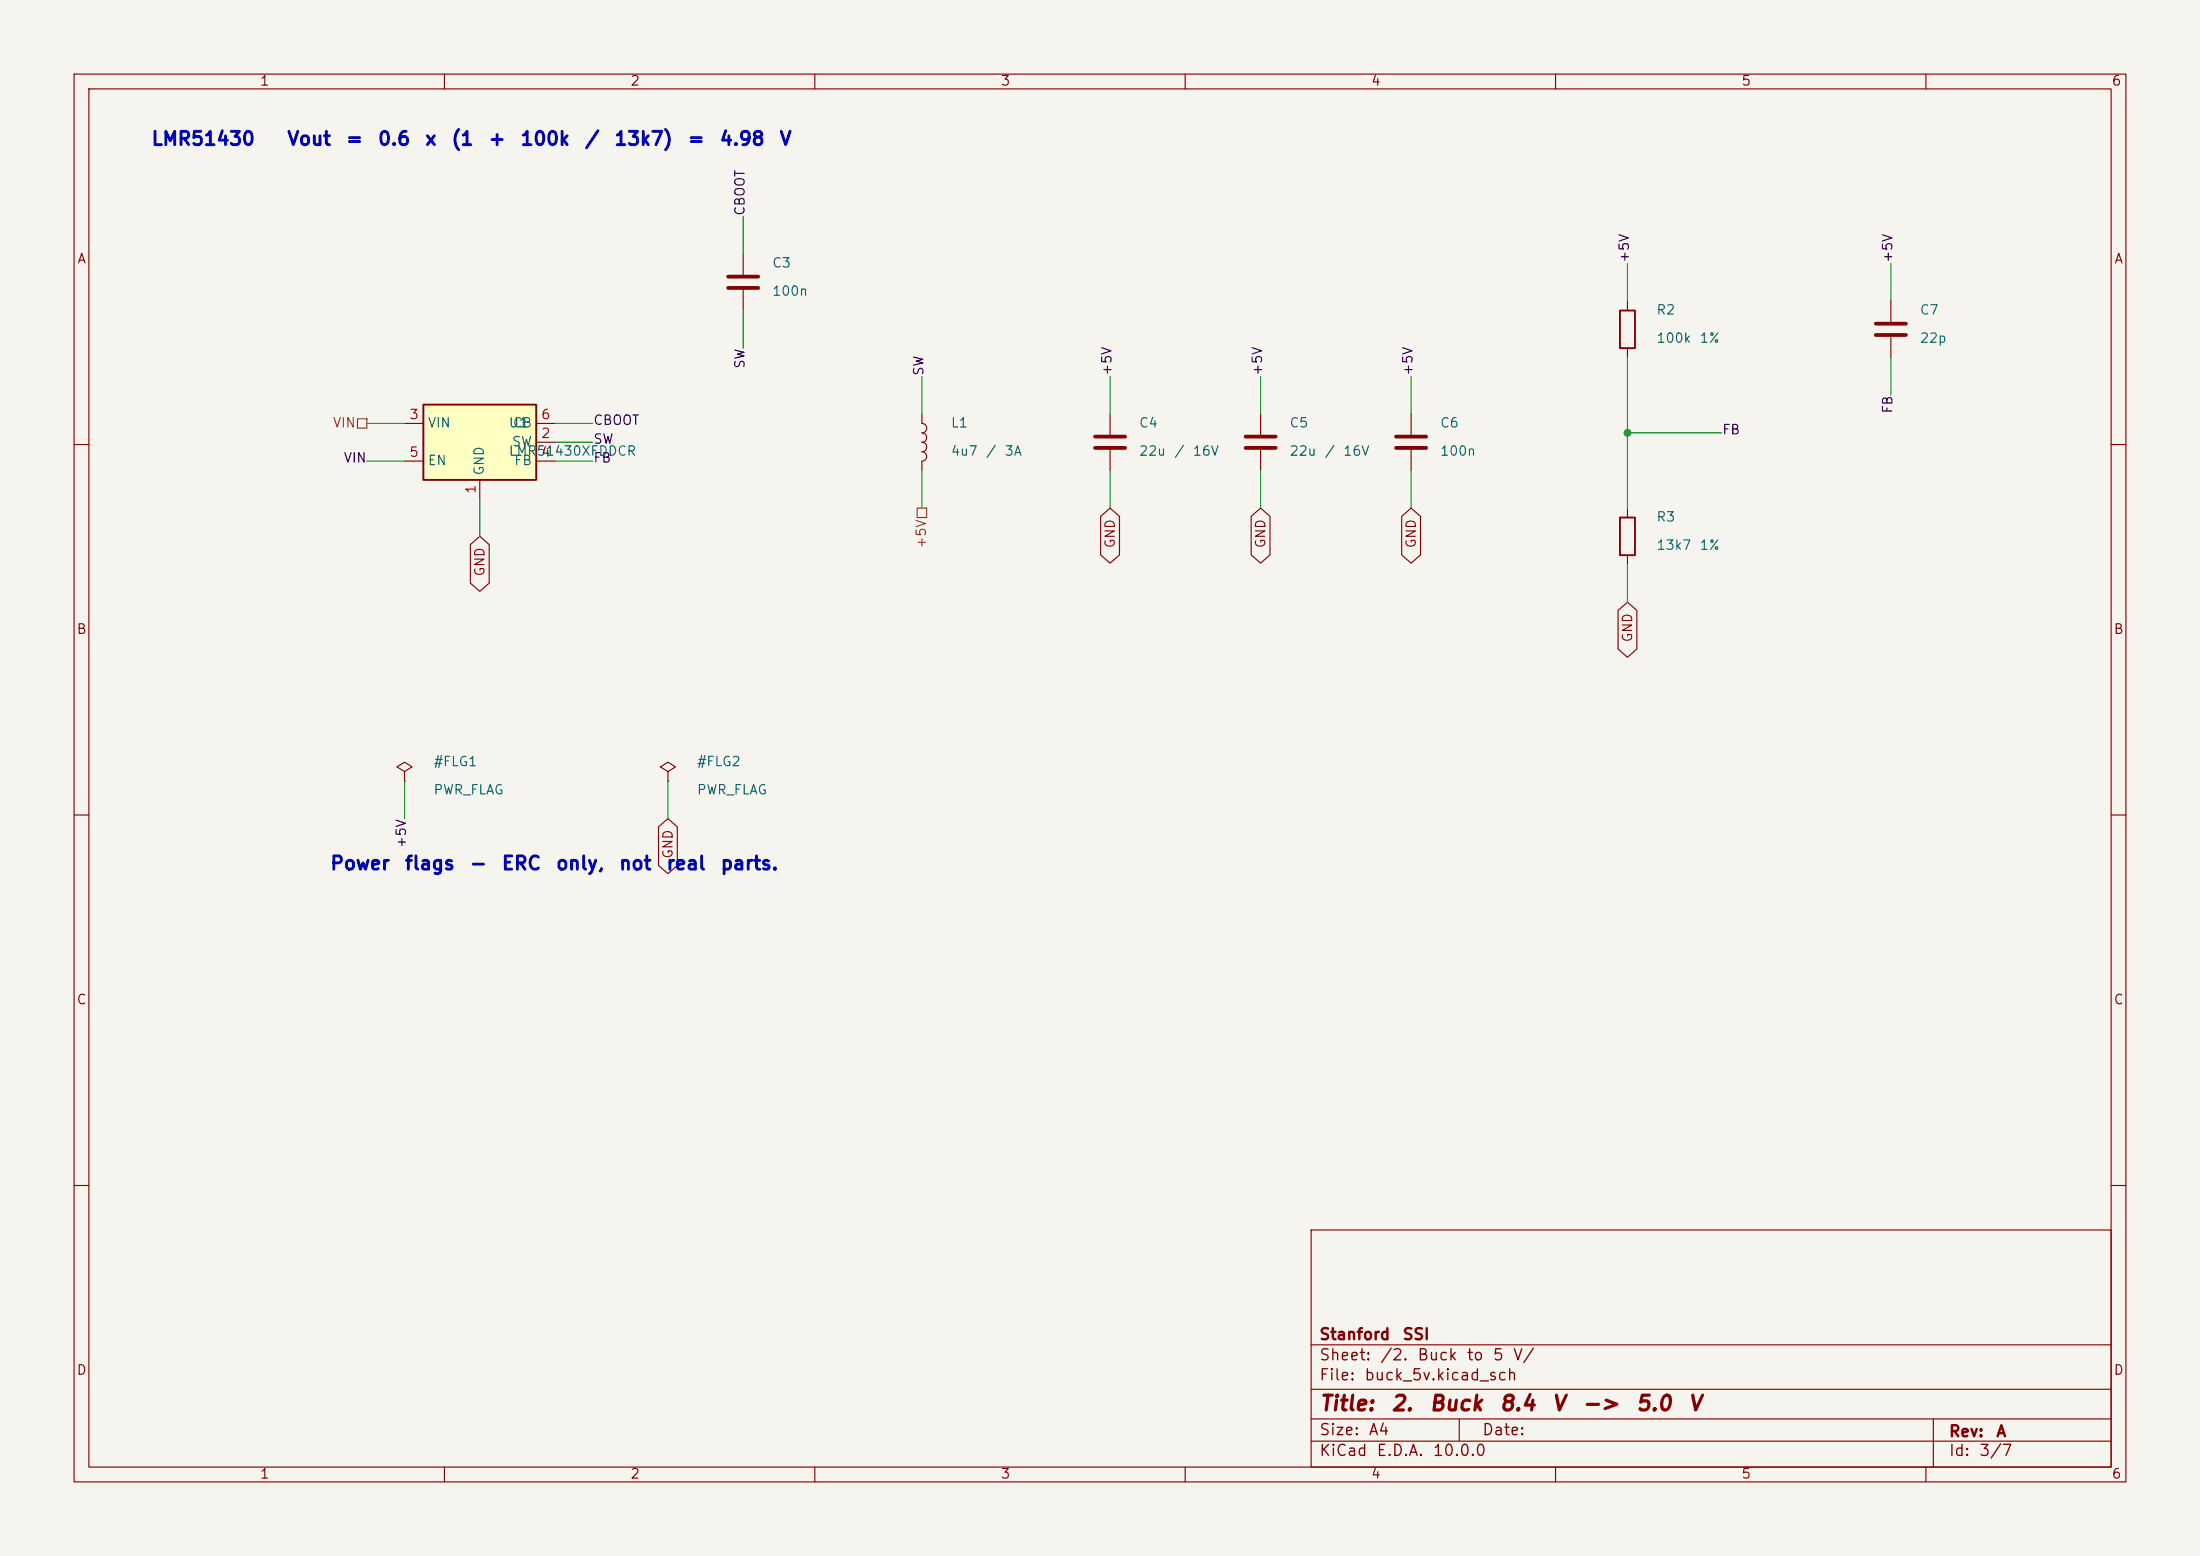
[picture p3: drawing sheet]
<svg xmlns="http://www.w3.org/2000/svg" width="297mm" height="210mm" viewBox="0 0 297 210" stroke-linecap="round" stroke-linejoin="round" font-family="sans-serif">
<path d="M0 0h297v210h-297z" fill="#f5f4ef" stroke="#f5f4ef" stroke-width=".14"/>
<g fill="none" stroke="#840000" stroke-width=".15">
<path d="M10 10h277v190h-277zM12 12h273v186h-273zM60 10v2M110 10v2M160 10v2M210 10v2M260 10v2M219.7 40.6v1.3M219.7 47v1.3M10 60h2M219.7 68.6v1.3M219.7 74.9v1.3"/>
<path d="M285 60h2M10 110h2M285 110h2M10 160h2M177 166h108v32h-108zM285 160h2M60 198v2M110 198v2M160 198v2M177 194.5h108M177 191.5h108M177 187.5h108"/>
<path d="M177 181.5h108M197 191.5v3M210 198v2M260 198v2M261 191.5v6.5"/>
</g>
<path d="M218.7 41.9h2v5.1h-2zM218.7 69.9h2v5h-2z" fill="none" stroke="#840000" stroke-width=".25"/>
<path d="M57.1 54.6h15.3v10.2h-15.3z" fill="#ffffc2"/>
<path d="M57.1 54.6h15.3v10.2h-15.3z" fill="none" stroke="#840000" stroke-width=".25"/>
<g fill="none" stroke="#840000" stroke-width=".15">
<path d="M100.3 34.3v2.8M100.3 39.1v2.8M54.6 57.2h2.5M72.4 59.7h2.5M72.4 57.2h2.5M124.5 55.9v1.3a.64 .64 0 0 1 .6 .6 .64 .64 0 0 1-.6 .6 .64 .64 0 0 1 .6 .7 .64 .64 0 0 1-.6 .6 .64 .64 0 0 1 .6 .6 .64 .64 0 0 1-.6 .7M149.9 55.9v2.8M170.2 55.9v2.8M190.5 55.9v2.8M255.3 40.6v2.8M255.3 45.5v2.8M54.6 62.2h2.5"/>
<path d="M63.5 73.5l1.3-1.1 1.2 1.1v5.2l-1.2 1.1-1.3-1.1zM64.8 64.8v2.5M72.4 62.2h2.5M124.5 61a.64 .64 0 0 1 .6 .6 .64 .64 0 0 1-.6 .6v1.3M148.6 69.7l1.3-1.1 1.2 1.1v5.2l-1.2 1.1-1.3-1.1zM149.9 60.7v2.8M168.9 69.7l1.3-1.1 1.3 1.1v5.2l-1.3 1.1-1.3-1.1zM170.2 60.7v2.8M189.2 69.7l1.3-1.1 1.3 1.1v5.2l-1.3 1.1-1.3-1.1zM190.5 60.7v2.8M218.4 82.4l1.3-1.1 1.3 1.1v5.2l-1.3 1.1-1.3-1.1zM54.6 104.1l1-.6-1-.6-1 .6 1 .6v1.3"/>
<path d="M54.6 105.4h.1M88.9 111.6l1.3-1.1 1.2 1.1v5.2l-1.2 1.1-1.3-1.1zM90.2 104.1l1-.6-1-.6-1 .6 1 .6v1.3M90.2 105.4h.1"/>
</g>
<path d="M98.3 37.3h4.1M98.3 38.9h4.1M147.8 58.9h4.1M168.1 58.9h4.1M188.5 58.9h4M253.2 43.7h4.1M253.2 45.2h4.1M147.8 60.5h4.1M168.1 60.5h4.1M188.5 60.5h4" fill="none" stroke="#840000" stroke-width=".51"/>
<path d="M48.3 56.5h1.2v1.3h-1.2zM123.8 68.6h1.3v1.3h-1.3z" fill="none" stroke="#725600" stroke-width=".15"/>
<g fill="none" stroke="#009600" stroke-width=".15">
<path d="M100.3 29.2v5.1M219.7 35.6v5M255.3 35.6v5M49.5 57.2h5.1M74.9 57.2h5.1M74.9 59.7h5.1M100.3 41.9v5.1M124.5 50.8v5.1M149.9 50.8v5.1M170.2 50.8v5.1M190.5 50.8v5.1M219.7 48.3v20.3"/>
<path d="M219.7 58.4h12.7M255.3 48.3v5M49.5 62.2h5.1M64.8 67.3v5.1M74.9 62.2h5.1M124.5 63.5v5.1M149.9 63.5v5.1M170.2 63.5v5.1M190.5 63.5v5.1M219.7 76.2v5.1M54.6 105.4v5.1M90.2 105.4v5.1"/>
</g>
<circle cx="219.7" cy="58.4" r=".46" fill="#009600" stroke="#009600" stroke-width=".14"/>
<g font-size="2" fill="#840000">
<text x="178" y="190.9">Title:</text>
<text x="187.7" y="190.9">2.</text>
<text x="192.8" y="190.9">Buck</text>
<text x="202.3" y="190.9">8.4</text>
<text x="209.4" y="190.9">V</text>
<text x="213.4" y="190.9">-&gt;</text>
<text x="220.7" y="190.9">5.0</text>
<text x="227.8" y="190.9">V</text>
</g>
<g font-size="1.8" fill="#0000c2">
<text x="20.3" y="20.1">LMR51430</text>
<text x="38.6" y="20.1">Vout</text>
<text x="46.6" y="20.1">=</text>
<text x="50.9" y="20.1">0.6</text>
<text x="57.3" y="20.1">x</text>
<text x="60.8" y="20.1">(1</text>
<text x="65.8" y="20.1">+</text>
<text x="70.1" y="20.1">100k</text>
<text x="78.8" y="20.1">/</text>
<text x="82.8" y="20.1">13k7)</text>
<text x="92.7" y="20.1">=</text>
<text x="97" y="20.1">4.98</text>
<text x="105.1" y="20.1">V</text>
<text x="44.4" y="117.9">Power</text>
<text x="54.5" y="117.9">flags</text>
<text x="63.3" y="117.9">-</text>
<text x="67.6" y="117.9">ERC</text>
<text x="74.9" y="117.9">only,</text>
<text x="83.5" y="117.9">not</text>
<text x="89.8" y="117.9">real</text>
<text x="97.1" y="117.9">parts.</text>
</g>
<g font-size="1.5" fill="#840000">
<text x="178" y="184">Sheet:</text>
<text x="178" y="181.2">Stanford</text>
<text x="186.2" y="184">/2.</text>
<text x="189.2" y="181.2">SSI</text>
<text x="191.2" y="184">Buck</text>
<text x="197.9" y="184">to</text>
<text x="201.4" y="184">5</text>
<text x="204.1" y="184">V/</text>
<text x="178" y="186.7">File:</text>
<text x="184.1" y="186.7">buck_5v.kicad_sch</text>
<text x="178" y="196.9">KiCad</text>
<text x="178" y="194.1">Size:</text>
<text x="184.7" y="194.1">A4</text>
<text x="185.7" y="196.9">E.D.A.</text>
<text x="193.3" y="196.9">10.0.0</text>
<text x="200" y="194.1">Date:</text>
<text x="263" y="194.3">Rev:</text>
<text x="263" y="196.9">Id:</text>
<text x="267.1" y="196.9">3/7</text>
<text x="269.4" y="194.3">A</text>
</g>
<g font-size="1.3" fill="#840000">
<text x="35" y="11.9">1</text>
<text x="85" y="11.9">2</text>
<text x="135" y="11.9">3</text>
<text x="185" y="11.9">4</text>
<text x="235" y="11.9">5</text>
<text x="285" y="11.9">6</text>
<text x="10.3" y="35.9">A</text>
<text x="285.3" y="35.9">A</text>
<text x="65.7" y="77.9" transform="rotate(-90 65.7 77.9)">GND</text>
<text x="150.8" y="74.1" transform="rotate(-90 150.8 74.1)">GND</text>
<text x="171.1" y="74.1" transform="rotate(-90 171.1 74.1)">GND</text>
<text x="191.5" y="74.1" transform="rotate(-90 191.5 74.1)">GND</text>
<text x="10.3" y="85.9">B</text>
<text x="220.7" y="86.8" transform="rotate(-90 220.7 86.8)">GND</text>
<text x="285.3" y="85.9">B</text>
<text x="91.1" y="116" transform="rotate(-90 91.1 116)">GND</text>
<text x="10.3" y="135.9">C</text>
<text x="285.3" y="135.9">C</text>
<text x="10.3" y="185.9">D</text>
<text x="285.3" y="185.9">D</text>
<text x="35" y="199.9">1</text>
<text x="85" y="199.9">2</text>
<text x="135" y="199.9">3</text>
<text x="185" y="199.9">4</text>
<text x="235" y="199.9">5</text>
<text x="285" y="199.9">6</text>
</g>
<g font-size="1.3" fill="#0f0f0f">
<text x="100.8" y="29.2" transform="rotate(-90 100.8 29.2)">CBOOT</text>
<text x="220.2" y="35.6" transform="rotate(-90 220.2 35.6)">+5V</text>
<text x="255.8" y="35.6" transform="rotate(-90 255.8 35.6)">+5V</text>
<text x="100.8" y="49.9" transform="rotate(-90 100.8 49.9)">SW</text>
<text x="125" y="50.8" transform="rotate(-90 125 50.8)">SW</text>
<text x="150.4" y="50.8" transform="rotate(-90 150.4 50.8)">+5V</text>
<text x="170.7" y="50.8" transform="rotate(-90 170.7 50.8)">+5V</text>
<text x="191" y="50.8" transform="rotate(-90 191 50.8)">+5V</text>
<text x="80" y="57.7">CBOOT</text>
<text x="232.4" y="58.9">FB</text>
<text x="255.8" y="55.9" transform="rotate(-90 255.8 55.9)">FB</text>
<text x="46.3" y="62.7">VIN</text>
<text x="80" y="60.2">SW</text>
<text x="80" y="62.7">FB</text>
<text x="55.1" y="114.6" transform="rotate(-90 55.1 114.6)">+5V</text>
</g>
<g font-size="1.3" fill="#006464">
<text x="104.1" y="36.4">C3</text>
<text x="104.1" y="40.2">100n</text>
<text x="223.5" y="42.8">R2</text>
<text x="223.5" y="46.6">100k</text>
<text x="229.4" y="46.6">1%</text>
<text x="259.1" y="42.8">C7</text>
<text x="259.1" y="46.6">22p</text>
<text x="57.7" y="58">VIN</text>
<text x="68.6" y="58">U1</text>
<text x="69.1" y="58">CB</text>
<text x="128.3" y="58">L1</text>
<text x="153.7" y="58">C4</text>
<text x="174" y="58">C5</text>
<text x="194.3" y="58">C6</text>
<text x="57.7" y="63.1">EN</text>
<text x="65.6" y="64.3" transform="rotate(-90 65.6 64.3)">GND</text>
<text x="68.6" y="61.8">LMR51430XFDDCR</text>
<text x="69" y="60.6">SW</text>
<text x="69.3" y="63.1">FB</text>
<text x="128.3" y="61.8">4u7</text>
<text x="133" y="61.8">/</text>
<text x="135.5" y="61.8">3A</text>
<text x="153.7" y="61.8">22u</text>
<text x="158.4" y="61.8">/</text>
<text x="160.9" y="61.8">16V</text>
<text x="174" y="61.8">22u</text>
<text x="178.7" y="61.8">/</text>
<text x="181.2" y="61.8">16V</text>
<text x="194.3" y="61.8">100n</text>
<text x="223.5" y="70.7">R3</text>
<text x="223.5" y="74.5">13k7</text>
<text x="229.4" y="74.5">1%</text>
<text x="58.4" y="107.5">PWR_FLAG</text>
<text x="58.4" y="103.7">#FLG1</text>
<text x="94" y="107.5">PWR_FLAG</text>
<text x="94" y="103.7">#FLG2</text>
</g>
<g font-size="1.3" fill="#725600">
<text x="44.8" y="58">VIN</text>
<text x="125.3" y="74.1" transform="rotate(-90 125.3 74.1)">+5V</text>
</g>
<g font-size="1.3" fill="#a90000">
<text x="55.2" y="56.9">3</text>
<text x="73" y="59.4">2</text>
<text x="73" y="56.9">6</text>
<text x="55.2" y="62">5</text>
<text x="73" y="62">4</text>
<text x="64.5" y="66.7" transform="rotate(-90 64.5 66.7)">1</text>
</g>
</svg>
